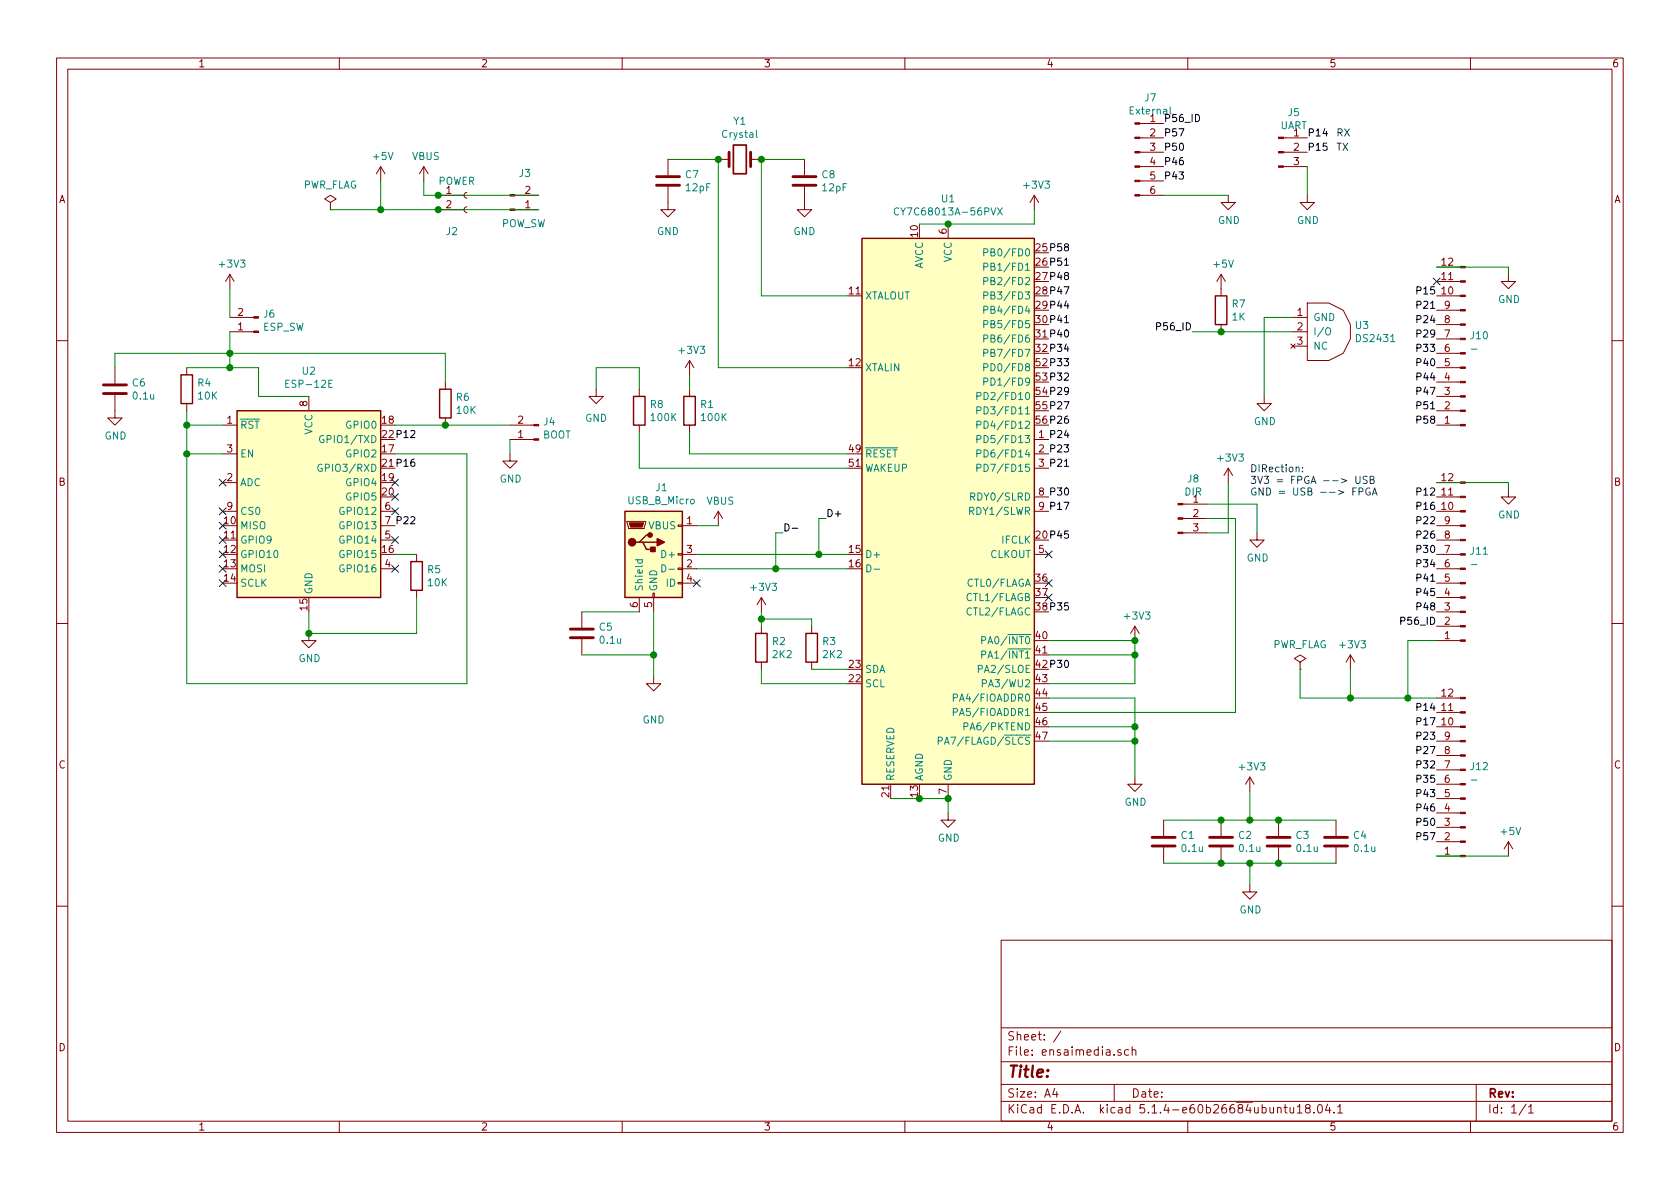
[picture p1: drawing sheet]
EESchema Schematic File Version 4
LIBS:ensaimedia-cache
EELAYER 30 0
EELAYER END
$Descr A4 11693 8268
encoding utf-8
Sheet 1 1
Title ""
Date ""
Rev ""
Comp ""
Comment1 ""
Comment2 ""
Comment3 ""
Comment4 ""
$EndDescr
$Comp
L ensaimedia-rescue:CY7C68013A-56PVX-MCU_Cypress U1
U 1 1
P 6600 3550
F 0 "U1" H 6600 5728 50  0000 C CNN
F 1 "CY7C68013A-56PVX" H 6600 5637 50  0000 C CNN
F 2 "Package_SO:SSOP-56_7.5x18.5mm_P0.635mm" H 6600 1250 50  0001 C CNN
F 3 "http://www.cypress.com/file/138911/download" H 6600 3750 50  0001 C CNN
	1    6600 3550
	1    0    0    -1  
$EndComp
Wire Wire Line
	6400 1550 6600 1550
$Comp
L ensaimedia-rescue:+3V3-power #PWR0101
U 1 1
P 7200 1450
F 0 "#PWR0101" H 7200 1300 50  0001 C CNN
F 1 "+3V3" H 7215 1623 50  0000 C CNN
F 2 "" H 7200 1450 50  0001 C CNN
F 3 "" H 7200 1450 50  0001 C CNN
	1    7200 1450
	1    0    0    -1  
$EndComp
$Comp
L ensaimedia-rescue:+3V3-power #PWR0102
U 1 1
P 9400 4650
F 0 "#PWR0102" H 9400 4500 50  0001 C CNN
F 1 "+3V3" H 9415 4823 50  0000 C CNN
F 2 "" H 9400 4650 50  0001 C CNN
F 3 "" H 9400 4650 50  0001 C CNN
	1    9400 4650
	1    0    0    -1  
$EndComp
$Comp
L ensaimedia-rescue:GND-power #PWR0103
U 1 1
P 10500 1900
F 0 "#PWR0103" H 10500 1650 50  0001 C CNN
F 1 "GND" H 10505 1727 50  0000 C CNN
F 2 "" H 10500 1900 50  0001 C CNN
F 3 "" H 10500 1900 50  0001 C CNN
	1    10500 1900
	1    0    0    -1  
$EndComp
$Comp
L ensaimedia-rescue:GND-power #PWR0104
U 1 1
P 10500 3400
F 0 "#PWR0104" H 10500 3150 50  0001 C CNN
F 1 "GND" H 10505 3227 50  0000 C CNN
F 2 "" H 10500 3400 50  0001 C CNN
F 3 "" H 10500 3400 50  0001 C CNN
	1    10500 3400
	1    0    0    -1  
$EndComp
$Comp
L ensaimedia-rescue:Conn_01x12_Male-Connector J10
U 1 1
P 10200 2450
F 0 "J10" H 10172 2330 50  0000 R CNN
F 1 "-" H 10172 2421 50  0000 R CNN
F 2 "Connector_PinHeader_2.54mm:PinHeader_1x12_P2.54mm_Vertical" H 10200 2450 50  0001 C CNN
F 3 "~" H 10200 2450 50  0001 C CNN
	1    10200 2450
	-1   0    0    1   
$EndComp
$Comp
L ensaimedia-rescue:Conn_01x12_Male-Connector J11
U 1 1
P 10200 3950
F 0 "J11" H 10172 3830 50  0000 R CNN
F 1 "-" H 10172 3921 50  0000 R CNN
F 2 "Connector_PinHeader_2.54mm:PinHeader_1x12_P2.54mm_Vertical" H 10200 3950 50  0001 C CNN
F 3 "~" H 10200 3950 50  0001 C CNN
	1    10200 3950
	-1   0    0    1   
$EndComp
$Comp
L ensaimedia-rescue:Conn_01x12_Male-Connector J12
U 1 1
P 10200 5450
F 0 "J12" H 10172 5330 50  0000 R CNN
F 1 "-" H 10172 5421 50  0000 R CNN
F 2 "Connector_PinHeader_2.54mm:PinHeader_1x12_P2.54mm_Vertical" H 10200 5450 50  0001 C CNN
F 3 "~" H 10200 5450 50  0001 C CNN
	1    10200 5450
	-1   0    0    1   
$EndComp
Wire Wire Line
	10500 1900 10500 1850
Wire Wire Line
	10500 1850 10000 1850
Wire Wire Line
	10500 3400 10500 3350
Wire Wire Line
	10500 3350 10000 3350
NoConn ~ 10000 1950
Wire Wire Line
	9400 4650 9400 4850
$Comp
L ensaimedia-rescue:Conn_01x02_Female-Connector J2
U 1 1
P 3250 1350
F 0 "J2" H 3100 1100 50  0000 L CNN
F 1 "POWER" H 3050 1450 50  0000 L CNN
F 2 "Connector_PinHeader_2.54mm:PinHeader_1x02_P2.54mm_Vertical" H 3250 1350 50  0001 C CNN
F 3 "~" H 3250 1350 50  0001 C CNN
	1    3250 1350
	1    0    0    -1  
$EndComp
$Comp
L ensaimedia-rescue:VBUS-power #PWR0105
U 1 1
P 2950 1250
F 0 "#PWR0105" H 2950 1100 50  0001 C CNN
F 1 "VBUS" H 2965 1423 50  0000 C CNN
F 2 "" H 2950 1250 50  0001 C CNN
F 3 "" H 2950 1250 50  0001 C CNN
	1    2950 1250
	1    0    0    -1  
$EndComp
$Comp
L ensaimedia-rescue:+5V-power #PWR0106
U 1 1
P 2650 1250
F 0 "#PWR0106" H 2650 1100 50  0001 C CNN
F 1 "+5V" H 2665 1423 50  0000 C CNN
F 2 "" H 2650 1250 50  0001 C CNN
F 3 "" H 2650 1250 50  0001 C CNN
	1    2650 1250
	1    0    0    -1  
$EndComp
$Comp
L ensaimedia-rescue:USB_B_Micro-Connector J1
U 1 1
P 4550 3850
F 0 "J1" H 4605 4317 50  0000 C CNN
F 1 "USB_B_Micro" H 4605 4226 50  0000 C CNN
F 2 "Connector_USB:USB_Micro-B_Wuerth_629105150521_CircularHoles" H 4700 3800 50  0001 C CNN
F 3 "~" H 4700 3800 50  0001 C CNN
	1    4550 3850
	1    0    0    -1  
$EndComp
NoConn ~ 4850 4050
$Comp
L ensaimedia-rescue:R-Device R2
U 1 1
P 5300 4500
F 0 "R2" H 5370 4546 50  0000 L CNN
F 1 "2K2" H 5370 4455 50  0000 L CNN
F 2 "Resistor_SMD:R_0805_2012Metric_Pad1.15x1.40mm_HandSolder" V 5230 4500 50  0001 C CNN
F 3 "~" H 5300 4500 50  0001 C CNN
	1    5300 4500
	1    0    0    -1  
$EndComp
$Comp
L ensaimedia-rescue:R-Device R1
U 1 1
P 4800 2850
F 0 "R1" H 4870 2896 50  0000 L CNN
F 1 "100K" H 4870 2805 50  0000 L CNN
F 2 "Resistor_SMD:R_0805_2012Metric_Pad1.15x1.40mm_HandSolder" V 4730 2850 50  0001 C CNN
F 3 "~" H 4800 2850 50  0001 C CNN
	1    4800 2850
	1    0    0    -1  
$EndComp
$Comp
L ensaimedia-rescue:+3V3-power #PWR0107
U 1 1
P 4800 2600
F 0 "#PWR0107" H 4800 2450 50  0001 C CNN
F 1 "+3V3" H 4815 2773 50  0000 C CNN
F 2 "" H 4800 2600 50  0001 C CNN
F 3 "" H 4800 2600 50  0001 C CNN
	1    4800 2600
	1    0    0    -1  
$EndComp
Wire Wire Line
	4800 2600 4800 2700
Wire Wire Line
	5650 4650 5900 4650
Wire Wire Line
	5300 4750 5300 4650
$Comp
L ensaimedia-rescue:+3V3-power #PWR0108
U 1 1
P 5300 4250
F 0 "#PWR0108" H 5300 4100 50  0001 C CNN
F 1 "+3V3" H 5315 4423 50  0000 C CNN
F 2 "" H 5300 4250 50  0001 C CNN
F 3 "" H 5300 4250 50  0001 C CNN
	1    5300 4250
	1    0    0    -1  
$EndComp
Wire Wire Line
	5300 4250 5300 4300
Wire Wire Line
	7200 1450 7200 1550
Wire Wire Line
	7200 1550 6600 1550
$Comp
L ensaimedia-rescue:GND-power #PWR0109
U 1 1
P 6600 5650
F 0 "#PWR0109" H 6600 5400 50  0001 C CNN
F 1 "GND" H 6605 5477 50  0000 C CNN
F 2 "" H 6600 5650 50  0001 C CNN
F 3 "" H 6600 5650 50  0001 C CNN
	1    6600 5650
	1    0    0    -1  
$EndComp
Wire Wire Line
	6600 5650 6600 5550
Wire Wire Line
	6200 5550 6400 5550
NoConn ~ 7300 3850
NoConn ~ 7300 4050
NoConn ~ 7300 4150
Wire Wire Line
	7300 4450 7900 4450
Wire Wire Line
	7900 4450 7900 4550
Wire Wire Line
	7300 4550 7900 4550
$Comp
L ensaimedia-rescue:+3V3-power #PWR0110
U 1 1
P 7900 4450
F 0 "#PWR0110" H 7900 4300 50  0001 C CNN
F 1 "+3V3" H 7915 4623 50  0000 C CNN
F 2 "" H 7900 4450 50  0001 C CNN
F 3 "" H 7900 4450 50  0001 C CNN
	1    7900 4450
	1    0    0    -1  
$EndComp
Connection ~ 7900 4450
Wire Wire Line
	7300 4750 7900 4750
Wire Wire Line
	7900 4750 7900 4550
Connection ~ 7900 4550
$Comp
L ensaimedia-rescue:GND-power #PWR0111
U 1 1
P 7900 5400
F 0 "#PWR0111" H 7900 5150 50  0001 C CNN
F 1 "GND" H 7905 5227 50  0000 C CNN
F 2 "" H 7900 5400 50  0001 C CNN
F 3 "" H 7900 5400 50  0001 C CNN
	1    7900 5400
	1    0    0    -1  
$EndComp
$Comp
L ensaimedia-rescue:C-Device C1
U 1 1
P 8100 5850
F 0 "C1" H 8215 5896 50  0000 L CNN
F 1 "0.1u" H 8215 5805 50  0000 L CNN
F 2 "Capacitor_SMD:C_0805_2012Metric_Pad1.15x1.40mm_HandSolder" H 8138 5700 50  0001 C CNN
F 3 "~" H 8100 5850 50  0001 C CNN
	1    8100 5850
	1    0    0    -1  
$EndComp
$Comp
L ensaimedia-rescue:C-Device C2
U 1 1
P 8500 5850
F 0 "C2" H 8615 5896 50  0000 L CNN
F 1 "0.1u" H 8615 5805 50  0000 L CNN
F 2 "Capacitor_SMD:C_0805_2012Metric_Pad1.15x1.40mm_HandSolder" H 8538 5700 50  0001 C CNN
F 3 "~" H 8500 5850 50  0001 C CNN
	1    8500 5850
	1    0    0    -1  
$EndComp
$Comp
L ensaimedia-rescue:C-Device C3
U 1 1
P 8900 5850
F 0 "C3" H 9015 5896 50  0000 L CNN
F 1 "0.1u" H 9015 5805 50  0000 L CNN
F 2 "Capacitor_SMD:C_0805_2012Metric_Pad1.15x1.40mm_HandSolder" H 8938 5700 50  0001 C CNN
F 3 "~" H 8900 5850 50  0001 C CNN
	1    8900 5850
	1    0    0    -1  
$EndComp
$Comp
L ensaimedia-rescue:C-Device C4
U 1 1
P 9300 5850
F 0 "C4" H 9415 5896 50  0000 L CNN
F 1 "0.1u" H 9415 5805 50  0000 L CNN
F 2 "Capacitor_SMD:C_0805_2012Metric_Pad1.15x1.40mm_HandSolder" H 9338 5700 50  0001 C CNN
F 3 "~" H 9300 5850 50  0001 C CNN
	1    9300 5850
	1    0    0    -1  
$EndComp
$Comp
L ensaimedia-rescue:+3V3-power #PWR0112
U 1 1
P 8700 5500
F 0 "#PWR0112" H 8700 5350 50  0001 C CNN
F 1 "+3V3" H 8715 5673 50  0000 C CNN
F 2 "" H 8700 5500 50  0001 C CNN
F 3 "" H 8700 5500 50  0001 C CNN
	1    8700 5500
	1    0    0    -1  
$EndComp
$Comp
L ensaimedia-rescue:GND-power #PWR0113
U 1 1
P 8700 6150
F 0 "#PWR0113" H 8700 5900 50  0001 C CNN
F 1 "GND" H 8705 5977 50  0000 C CNN
F 2 "" H 8700 6150 50  0001 C CNN
F 3 "" H 8700 6150 50  0001 C CNN
	1    8700 6150
	1    0    0    -1  
$EndComp
Wire Wire Line
	8100 6000 8500 6000
Wire Wire Line
	8500 6000 8700 6000
Connection ~ 8500 6000
Wire Wire Line
	8900 6000 9300 6000
Connection ~ 8900 6000
Wire Wire Line
	8700 6150 8700 6000
Connection ~ 8700 6000
Wire Wire Line
	8700 6000 8900 6000
Wire Wire Line
	8100 5700 8500 5700
Wire Wire Line
	8500 5700 8700 5700
Connection ~ 8500 5700
Wire Wire Line
	8900 5700 9300 5700
Connection ~ 8900 5700
Wire Wire Line
	8700 5500 8700 5700
Connection ~ 8700 5700
Wire Wire Line
	8700 5700 8900 5700
Wire Wire Line
	7300 5150 7900 5150
Wire Wire Line
	7900 5150 7900 5400
$Comp
L ensaimedia-rescue:GND-power #PWR0114
U 1 1
P 4550 4700
F 0 "#PWR0114" H 4550 4450 50  0001 C CNN
F 1 "GND" H 4550 4400 50  0000 C CNN
F 2 "" H 4550 4700 50  0001 C CNN
F 3 "" H 4550 4700 50  0001 C CNN
	1    4550 4700
	1    0    0    -1  
$EndComp
Wire Wire Line
	4550 4250 4550 4550
$Comp
L ensaimedia-rescue:VBUS-power #PWR0115
U 1 1
P 5000 3650
F 0 "#PWR0115" H 5000 3500 50  0001 C CNN
F 1 "VBUS" H 5015 3823 50  0000 C CNN
F 2 "" H 5000 3650 50  0001 C CNN
F 3 "" H 5000 3650 50  0001 C CNN
	1    5000 3650
	1    0    0    -1  
$EndComp
Wire Wire Line
	4850 3650 5000 3650
$Comp
L ensaimedia-rescue:Conn_01x02_Male-Connector J3
U 1 1
P 3550 1450
F 0 "J3" H 3700 1200 50  0000 R CNN
F 1 "POW_SW" H 3800 1550 50  0000 R CNN
F 2 "Connector_PinHeader_2.54mm:PinHeader_1x02_P2.54mm_Horizontal" H 3550 1450 50  0001 C CNN
F 3 "~" H 3550 1450 50  0001 C CNN
	1    3550 1450
	1    0    0    1   
$EndComp
$Comp
L ensaimedia-rescue:PWR_FLAG-power #FLG0101
U 1 1
P 9050 4650
F 0 "#FLG0101" H 9050 4725 50  0001 C CNN
F 1 "PWR_FLAG" H 9050 4824 50  0000 C CNN
F 2 "" H 9050 4650 50  0001 C CNN
F 3 "~" H 9050 4650 50  0001 C CNN
	1    9050 4650
	1    0    0    -1  
$EndComp
$Comp
L ensaimedia-rescue:PWR_FLAG-power #FLG0102
U 1 1
P 2300 1450
F 0 "#FLG0102" H 2300 1525 50  0001 C CNN
F 1 "PWR_FLAG" H 2300 1624 50  0000 C CNN
F 2 "" H 2300 1450 50  0001 C CNN
F 3 "~" H 2300 1450 50  0001 C CNN
	1    2300 1450
	1    0    0    -1  
$EndComp
Wire Wire Line
	2300 1450 2650 1450
Wire Wire Line
	9050 4650 9050 4850
Wire Wire Line
	9050 4850 9400 4850
Connection ~ 9400 4850
Wire Wire Line
	9400 4850 9800 4850
Wire Wire Line
	5400 3700 5400 3950
Wire Wire Line
	5700 3600 5700 3850
Text Label 5750 3600 0    50   ~ 0
D+
Text Label 5450 3700 0    50   ~ 0
D-
Wire Wire Line
	5700 3600 5750 3600
Connection ~ 6400 5550
Connection ~ 6600 5550
Connection ~ 6600 1550
Wire Wire Line
	6400 5550 6600 5550
Connection ~ 5700 3850
Wire Wire Line
	5700 3850 5900 3850
Wire Wire Line
	4850 3850 5700 3850
Connection ~ 5400 3950
Wire Wire Line
	5400 3950 4850 3950
Wire Wire Line
	5400 3950 5900 3950
Wire Wire Line
	5400 3700 5450 3700
$Comp
L ensaimedia-rescue:ESP-12E-RF_Module U2
U 1 1
P 2150 3550
F 0 "U2" H 2150 4528 50  0000 C CNN
F 1 "ESP-12E" H 2150 4437 50  0000 C CNN
F 2 "RF_Module:ESP-12E" H 2150 3550 50  0001 C CNN
F 3 "http://wiki.ai-thinker.com/_media/esp8266/esp8266_series_modules_user_manual_v1.1.pdf" H 1800 3650 50  0001 C CNN
	1    2150 3550
	1    0    0    -1  
$EndComp
NoConn ~ 1550 3350
NoConn ~ 1550 3550
NoConn ~ 1550 3650
NoConn ~ 1550 3750
NoConn ~ 1550 3850
NoConn ~ 1550 3950
NoConn ~ 1550 4050
$Comp
L ensaimedia-rescue:GND-power #PWR0116
U 1 1
P 2150 4400
F 0 "#PWR0116" H 2150 4150 50  0001 C CNN
F 1 "GND" H 2155 4227 50  0000 C CNN
F 2 "" H 2150 4400 50  0001 C CNN
F 3 "" H 2150 4400 50  0001 C CNN
	1    2150 4400
	1    0    0    -1  
$EndComp
$Comp
L ensaimedia-rescue:+3V3-power #PWR0117
U 1 1
P 1600 2000
F 0 "#PWR0117" H 1600 1850 50  0001 C CNN
F 1 "+3V3" H 1615 2173 50  0000 C CNN
F 2 "" H 1600 2000 50  0001 C CNN
F 3 "" H 1600 2000 50  0001 C CNN
	1    1600 2000
	1    0    0    -1  
$EndComp
NoConn ~ 2750 3950
NoConn ~ 2750 3750
NoConn ~ 2750 3550
NoConn ~ 2750 3450
NoConn ~ 2750 3350
$Comp
L ensaimedia-rescue:R-Device R4
U 1 1
P 1300 2700
F 0 "R4" H 1370 2746 50  0000 L CNN
F 1 "10K" H 1370 2655 50  0000 L CNN
F 2 "Resistor_SMD:R_0805_2012Metric_Pad1.15x1.40mm_HandSolder" V 1230 2700 50  0001 C CNN
F 3 "~" H 1300 2700 50  0001 C CNN
	1    1300 2700
	1    0    0    -1  
$EndComp
Wire Wire Line
	2150 2750 1800 2750
Wire Wire Line
	1800 2750 1800 2550
Wire Wire Line
	1300 2850 1300 2950
Wire Wire Line
	1300 2950 1550 2950
Wire Wire Line
	1300 2950 1300 3150
Wire Wire Line
	1300 3150 1550 3150
Connection ~ 1300 2950
$Comp
L ensaimedia-rescue:R-Device R5
U 1 1
P 2900 4000
F 0 "R5" H 2970 4046 50  0000 L CNN
F 1 "10K" H 2970 3955 50  0000 L CNN
F 2 "Resistor_SMD:R_0805_2012Metric_Pad1.15x1.40mm_HandSolder" V 2830 4000 50  0001 C CNN
F 3 "~" H 2900 4000 50  0001 C CNN
	1    2900 4000
	1    0    0    -1  
$EndComp
Wire Wire Line
	2750 3850 2900 3850
Wire Wire Line
	2900 4400 2150 4400
Wire Wire Line
	2900 4150 2900 4400
Wire Wire Line
	2150 4400 2150 4250
Connection ~ 2150 4400
Wire Wire Line
	2750 3150 3250 3150
Wire Wire Line
	3250 3150 3250 4750
Wire Wire Line
	3250 4750 1300 4750
Wire Wire Line
	1300 4750 1300 3150
Connection ~ 1300 3150
$Comp
L ensaimedia-rescue:R-Device R6
U 1 1
P 3100 2800
F 0 "R6" H 3170 2846 50  0000 L CNN
F 1 "10K" H 3170 2755 50  0000 L CNN
F 2 "Resistor_SMD:R_0805_2012Metric_Pad1.15x1.40mm_HandSolder" V 3030 2800 50  0001 C CNN
F 3 "~" H 3100 2800 50  0001 C CNN
	1    3100 2800
	1    0    0    -1  
$EndComp
Wire Wire Line
	2750 2950 3100 2950
$Comp
L ensaimedia-rescue:Conn_01x02_Male-Connector J4
U 1 1
P 3750 3050
F 0 "J4" H 3722 2930 50  0000 R CNN
F 1 "BOOT" H 3722 3021 50  0000 R CNN
F 2 "Connector_PinHeader_2.54mm:PinHeader_1x02_P2.54mm_Vertical" H 3750 3050 50  0001 C CNN
F 3 "~" H 3750 3050 50  0001 C CNN
	1    3750 3050
	-1   0    0    1   
$EndComp
Wire Wire Line
	2650 1250 2650 1450
Wire Wire Line
	3050 1350 2950 1350
Wire Wire Line
	2950 1350 2950 1250
Wire Wire Line
	3050 1450 2650 1450
Connection ~ 2650 1450
Wire Wire Line
	3050 1350 3750 1350
Connection ~ 3050 1350
Wire Wire Line
	3750 1450 3050 1450
Connection ~ 3050 1450
Wire Wire Line
	3550 2950 3100 2950
Connection ~ 3100 2950
$Comp
L ensaimedia-rescue:GND-power #PWR0119
U 1 1
P 3550 3150
F 0 "#PWR0119" H 3550 2900 50  0001 C CNN
F 1 "GND" H 3555 2977 50  0000 C CNN
F 2 "" H 3550 3150 50  0001 C CNN
F 3 "" H 3550 3150 50  0001 C CNN
	1    3550 3150
	1    0    0    -1  
$EndComp
Wire Wire Line
	3550 3150 3550 3050
Wire Wire Line
	10000 4450 9800 4450
Wire Wire Line
	9800 4450 9800 4850
Connection ~ 9800 4850
Wire Wire Line
	9800 4850 10000 4850
Text Label 2750 3050 0    50   ~ 0
P12
Text Label 2750 3250 0    50   ~ 0
P16
Text Label 2750 3650 0    50   ~ 0
P22
Text Label 9100 1050 0    50   ~ 0
P15
Text Label 10000 2450 2    50   ~ 0
P33
Text Label 10000 2350 2    50   ~ 0
P29
Text Label 10000 2250 2    50   ~ 0
P24
Text Label 10000 2150 2    50   ~ 0
P21
Text Label 10000 2050 2    50   ~ 0
P15
Text Label 10000 4250 2    50   ~ 0
P48
Text Label 10000 4150 2    50   ~ 0
P45
Text Label 10000 4050 2    50   ~ 0
P41
Text Label 10000 3950 2    50   ~ 0
P34
Text Label 10000 3850 2    50   ~ 0
P30
Text Label 10000 3750 2    50   ~ 0
P26
Text Label 10000 3650 2    50   ~ 0
P22
Text Label 10000 3550 2    50   ~ 0
P16
Text Label 10000 3450 2    50   ~ 0
P12
Text Label 10000 5850 2    50   ~ 0
P57
Text Label 10000 5750 2    50   ~ 0
P50
Text Label 10000 5650 2    50   ~ 0
P46
Text Label 10000 5550 2    50   ~ 0
P43
Text Label 10000 5450 2    50   ~ 0
P35
Text Label 10000 5350 2    50   ~ 0
P32
Text Label 10000 5250 2    50   ~ 0
P27
Text Label 10000 5150 2    50   ~ 0
P23
Text Label 10000 5050 2    50   ~ 0
P17
Text Label 10000 4950 2    50   ~ 0
P14
Wire Wire Line
	5300 4750 5900 4750
$Comp
L ensaimedia-rescue:R-Device R3
U 1 1
P 5650 4500
F 0 "R3" H 5720 4546 50  0000 L CNN
F 1 "2K2" H 5720 4455 50  0000 L CNN
F 2 "Resistor_SMD:R_0805_2012Metric_Pad1.15x1.40mm_HandSolder" V 5580 4500 50  0001 C CNN
F 3 "~" H 5650 4500 50  0001 C CNN
	1    5650 4500
	1    0    0    -1  
$EndComp
Wire Wire Line
	5650 4350 5650 4300
Wire Wire Line
	5650 4300 5300 4300
Connection ~ 5300 4300
Wire Wire Line
	5300 4300 5300 4350
$Comp
L ensaimedia-rescue:C-Device C5
U 1 1
P 4050 4400
F 0 "C5" H 4165 4446 50  0000 L CNN
F 1 "0.1u" H 4165 4355 50  0000 L CNN
F 2 "Capacitor_SMD:C_0805_2012Metric_Pad1.15x1.40mm_HandSolder" H 4088 4250 50  0001 C CNN
F 3 "~" H 4050 4400 50  0001 C CNN
	1    4050 4400
	1    0    0    -1  
$EndComp
Wire Wire Line
	4450 4250 4050 4250
Wire Wire Line
	4050 4550 4550 4550
Connection ~ 4550 4550
Wire Wire Line
	4550 4550 4550 4700
Text Label 7300 2450 0    50   ~ 0
P34
Text Label 7300 2550 0    50   ~ 0
P33
Text Label 7300 2650 0    50   ~ 0
P32
Text Label 7300 2750 0    50   ~ 0
P29
Text Label 7300 2850 0    50   ~ 0
P27
Text Label 7300 2950 0    50   ~ 0
P26
Text Label 7300 3050 0    50   ~ 0
P24
Text Label 7300 3150 0    50   ~ 0
P23
Text Label 7300 3250 0    50   ~ 0
P21
Text Label 7300 3550 0    50   ~ 0
P17
Text Label 7300 2150 0    50   ~ 0
P44
Text Label 10000 4350 2    50   ~ 0
P56_ID
Text Label 8300 2300 2    50   ~ 0
P56_ID
$Comp
L ensaimedia-rescue:GND-power #PWR0120
U 1 1
P 8800 2750
F 0 "#PWR0120" H 8800 2500 50  0001 C CNN
F 1 "GND" H 8805 2577 50  0000 C CNN
F 2 "" H 8800 2750 50  0001 C CNN
F 3 "" H 8800 2750 50  0001 C CNN
	1    8800 2750
	1    0    0    -1  
$EndComp
Text Label 7300 3750 0    50   ~ 0
P45
Text Label 7300 3450 0    50   ~ 0
P30
Text Label 10000 2650 2    50   ~ 0
P44
Text Label 10000 2750 2    50   ~ 0
P47
Text Label 10000 2550 2    50   ~ 0
P40
$Comp
L ensaimedia-rescue:Conn_01x03_Male-Connector J5
U 1 1
P 8900 1050
F 0 "J5" H 9006 1328 50  0000 C CNN
F 1 "UART" H 9006 1237 50  0000 C CNN
F 2 "Connector_PinHeader_2.54mm:PinHeader_1x03_P2.54mm_Vertical" H 8900 1050 50  0001 C CNN
F 3 "~" H 8900 1050 50  0001 C CNN
	1    8900 1050
	1    0    0    -1  
$EndComp
$Comp
L ensaimedia-rescue:GND-power #PWR0121
U 1 1
P 9100 1350
F 0 "#PWR0121" H 9100 1100 50  0001 C CNN
F 1 "GND" H 9105 1177 50  0000 C CNN
F 2 "" H 9100 1350 50  0001 C CNN
F 3 "" H 9100 1350 50  0001 C CNN
	1    9100 1350
	1    0    0    -1  
$EndComp
Wire Wire Line
	9100 1350 9100 1150
Text Label 10000 2850 2    50   ~ 0
P51
Text Label 10000 2950 2    50   ~ 0
P58
$Comp
L ensaimedia-rescue:C-Device C6
U 1 1
P 800 2700
F 0 "C6" H 915 2746 50  0000 L CNN
F 1 "0.1u" H 915 2655 50  0000 L CNN
F 2 "Capacitor_SMD:C_0805_2012Metric_Pad1.15x1.40mm_HandSolder" H 838 2550 50  0001 C CNN
F 3 "~" H 800 2700 50  0001 C CNN
	1    800  2700
	1    0    0    -1  
$EndComp
$Comp
L ensaimedia-rescue:GND-power #PWR0123
U 1 1
P 800 2850
F 0 "#PWR0123" H 800 2600 50  0001 C CNN
F 1 "GND" H 805 2677 50  0000 C CNN
F 2 "" H 800 2850 50  0001 C CNN
F 3 "" H 800 2850 50  0001 C CNN
	1    800  2850
	1    0    0    -1  
$EndComp
$Comp
L ensaimedia-rescue:R-Device R8
U 1 1
P 4450 2850
F 0 "R8" H 4520 2896 50  0000 L CNN
F 1 "100K" H 4520 2805 50  0000 L CNN
F 2 "Resistor_SMD:R_0805_2012Metric_Pad1.15x1.40mm_HandSolder" V 4380 2850 50  0001 C CNN
F 3 "~" H 4450 2850 50  0001 C CNN
	1    4450 2850
	1    0    0    -1  
$EndComp
Wire Wire Line
	4800 3150 4800 3000
Wire Wire Line
	4450 3250 4450 3000
$Comp
L ensaimedia-rescue:GND-power #PWR0118
U 1 1
P 4150 2700
F 0 "#PWR0118" H 4150 2450 50  0001 C CNN
F 1 "GND" H 4150 2500 50  0000 C CNN
F 2 "" H 4150 2700 50  0001 C CNN
F 3 "" H 4150 2700 50  0001 C CNN
	1    4150 2700
	1    0    0    -1  
$EndComp
Wire Wire Line
	4450 2700 4450 2550
Wire Wire Line
	4450 2550 4150 2550
Wire Wire Line
	4150 2550 4150 2700
$Comp
L ensaimedia-rescue:Conn_01x02_Male-Connector J6
U 1 1
P 1800 2300
F 0 "J6" H 1772 2180 50  0000 R CNN
F 1 "ESP_SW" H 1772 2271 50  0000 R CNN
F 2 "Connector_PinHeader_2.54mm:PinHeader_1x02_P2.54mm_Vertical" H 1800 2300 50  0001 C CNN
F 3 "~" H 1800 2300 50  0001 C CNN
	1    1800 2300
	-1   0    0    1   
$EndComp
Wire Wire Line
	1300 2550 1600 2550
Wire Wire Line
	1600 2200 1600 2000
Wire Wire Line
	1600 2300 1600 2450
Connection ~ 1600 2550
Wire Wire Line
	1600 2550 1800 2550
Wire Wire Line
	3100 2650 3100 2450
Wire Wire Line
	3100 2450 1600 2450
Connection ~ 1600 2450
Wire Wire Line
	1600 2450 1600 2550
Wire Wire Line
	800  2550 800  2450
Wire Wire Line
	800  2450 1600 2450
$Comp
L ensaimedia-rescue:DS2431 U3
U 1 1
P 9100 2300
F 0 "U3" H 9428 2346 50  0000 L CNN
F 1 "DS2431" H 9428 2255 50  0000 L CNN
F 2 "Package_TO_SOT_THT:TO-92_Inline" H 9100 2700 50  0001 C CNN
F 3 "" H 9100 2700 50  0001 C CNN
	1    9100 2300
	1    0    0    -1  
$EndComp
$Comp
L ensaimedia-rescue:R-Device R7
U 1 1
P 8500 2150
F 0 "R7" H 8570 2196 50  0000 L CNN
F 1 "1K" H 8570 2105 50  0000 L CNN
F 2 "Resistor_SMD:R_0805_2012Metric_Pad1.15x1.40mm_HandSolder" V 8430 2150 50  0001 C CNN
F 3 "~" H 8500 2150 50  0001 C CNN
	1    8500 2150
	1    0    0    -1  
$EndComp
Wire Wire Line
	9000 2300 8500 2300
Wire Wire Line
	8500 2300 8300 2300
Connection ~ 8500 2300
$Comp
L ensaimedia-rescue:+5V-power #PWR0122
U 1 1
P 8500 2000
F 0 "#PWR0122" H 8500 1850 50  0001 C CNN
F 1 "+5V" H 8515 2173 50  0000 C CNN
F 2 "" H 8500 2000 50  0001 C CNN
F 3 "" H 8500 2000 50  0001 C CNN
	1    8500 2000
	1    0    0    -1  
$EndComp
$Comp
L ensaimedia-rescue:+5V-power #PWR0124
U 1 1
P 10500 5950
F 0 "#PWR0124" H 10500 5800 50  0001 C CNN
F 1 "+5V" H 10515 6123 50  0000 C CNN
F 2 "" H 10500 5950 50  0001 C CNN
F 3 "" H 10500 5950 50  0001 C CNN
	1    10500 5950
	1    0    0    -1  
$EndComp
Wire Wire Line
	10000 5950 10500 5950
Wire Wire Line
	9000 2200 8800 2200
Wire Wire Line
	8800 2200 8800 2750
$Comp
L ensaimedia-rescue:GND-power #PWR0125
U 1 1
P 8550 1350
F 0 "#PWR0125" H 8550 1100 50  0001 C CNN
F 1 "GND" H 8555 1177 50  0000 C CNN
F 2 "" H 8550 1350 50  0001 C CNN
F 3 "" H 8550 1350 50  0001 C CNN
	1    8550 1350
	1    0    0    -1  
$EndComp
$Comp
L Connector:Conn_01x06_Male J7
U 1 1
P 7900 1050
F 0 "J7" H 8008 1431 50  0000 C CNN
F 1 "External" H 8008 1340 50  0000 C CNN
F 2 "Connector_PinHeader_2.54mm:PinHeader_1x06_P2.54mm_Vertical" H 7900 1050 50  0001 C CNN
F 3 "~" H 7900 1050 50  0001 C CNN
	1    7900 1050
	1    0    0    -1  
$EndComp
Wire Wire Line
	8100 1350 8550 1350
Text Label 8100 950  0    50   ~ 0
P57
Text Label 8100 1050 0    50   ~ 0
P50
Text Label 8100 1150 0    50   ~ 0
P46
Text Label 8100 1250 0    50   ~ 0
P43
Text Label 8100 850  0    50   ~ 0
P56_ID
Text Label 7300 1750 0    50   ~ 0
P58
Text Label 9100 950  0    50   ~ 0
P14
Text Label 7300 1850 0    50   ~ 0
P51
Text Label 7300 1950 0    50   ~ 0
P48
Text Label 7300 2050 0    50   ~ 0
P47
Text Label 7300 2250 0    50   ~ 0
P41
Text Label 7300 2350 0    50   ~ 0
P40
Text Notes 9300 1050 0    50   ~ 0
TX
Text Notes 9300 950  0    50   ~ 0
RX
Wire Wire Line
	7300 5050 7900 5050
Wire Wire Line
	7900 5050 7900 5150
Connection ~ 7900 5150
Text Label 7300 4250 0    50   ~ 0
P35
Text Label 7300 4650 0    50   ~ 0
P30
Wire Wire Line
	7300 4850 7900 4850
Wire Wire Line
	7900 4850 7900 5050
Connection ~ 7900 5050
$Comp
L ensaimedia-rescue:Conn_01x03_Male-Connector J8
U 1 1
P 8200 3600
F 0 "J8" H 8306 3878 50  0000 C CNN
F 1 "DIR" H 8306 3787 50  0000 C CNN
F 2 "Jumper:SolderJumper-3_P1.3mm_Open_RoundedPad1.0x1.5mm" H 8200 3600 50  0001 C CNN
F 3 "~" H 8200 3600 50  0001 C CNN
	1    8200 3600
	1    0    0    -1  
$EndComp
Wire Wire Line
	7300 4950 8600 4950
Wire Wire Line
	8600 4950 8600 3600
Wire Wire Line
	8600 3600 8400 3600
$Comp
L ensaimedia-rescue:GND-power #PWR0126
U 1 1
P 8750 3700
F 0 "#PWR0126" H 8750 3450 50  0001 C CNN
F 1 "GND" H 8755 3527 50  0000 C CNN
F 2 "" H 8750 3700 50  0001 C CNN
F 3 "" H 8750 3700 50  0001 C CNN
	1    8750 3700
	1    0    0    -1  
$EndComp
$Comp
L ensaimedia-rescue:+3V3-power #PWR0127
U 1 1
P 8550 3350
F 0 "#PWR0127" H 8550 3200 50  0001 C CNN
F 1 "+3V3" H 8565 3523 50  0000 C CNN
F 2 "" H 8550 3350 50  0001 C CNN
F 3 "" H 8550 3350 50  0001 C CNN
	1    8550 3350
	1    0    0    -1  
$EndComp
Wire Wire Line
	8400 3700 8550 3700
Wire Wire Line
	8550 3700 8550 3350
Wire Wire Line
	8750 3500 8750 3700
Wire Wire Line
	8400 3500 8750 3500
$Comp
L Device:Crystal Y1
U 1 1
P 5150 1100
F 0 "Y1" H 5150 1368 50  0000 C CNN
F 1 "Crystal" H 5150 1277 50  0000 C CNN
F 2 "Crystal:Crystal_HC49-U_Vertical" H 5150 1100 50  0001 C CNN
F 3 "~" H 5150 1100 50  0001 C CNN
	1    5150 1100
	1    0    0    -1  
$EndComp
$Comp
L ensaimedia-rescue:C-Device C7
U 1 1
P 4650 1250
F 0 "C7" H 4765 1296 50  0000 L CNN
F 1 "12pF" H 4765 1205 50  0000 L CNN
F 2 "Capacitor_SMD:C_0805_2012Metric_Pad1.15x1.40mm_HandSolder" H 4688 1100 50  0001 C CNN
F 3 "~" H 4650 1250 50  0001 C CNN
	1    4650 1250
	1    0    0    -1  
$EndComp
$Comp
L ensaimedia-rescue:C-Device C8
U 1 1
P 5600 1250
F 0 "C8" H 5715 1296 50  0000 L CNN
F 1 "12pF" H 5715 1205 50  0000 L CNN
F 2 "Capacitor_SMD:C_0805_2012Metric_Pad1.15x1.40mm_HandSolder" H 5638 1100 50  0001 C CNN
F 3 "~" H 5600 1250 50  0001 C CNN
	1    5600 1250
	1    0    0    -1  
$EndComp
$Comp
L ensaimedia-rescue:GND-power #PWR0128
U 1 1
P 4650 1400
F 0 "#PWR0128" H 4650 1150 50  0001 C CNN
F 1 "GND" H 4650 1200 50  0000 C CNN
F 2 "" H 4650 1400 50  0001 C CNN
F 3 "" H 4650 1400 50  0001 C CNN
	1    4650 1400
	1    0    0    -1  
$EndComp
$Comp
L ensaimedia-rescue:GND-power #PWR0129
U 1 1
P 5600 1400
F 0 "#PWR0129" H 5600 1150 50  0001 C CNN
F 1 "GND" H 5600 1200 50  0000 C CNN
F 2 "" H 5600 1400 50  0001 C CNN
F 3 "" H 5600 1400 50  0001 C CNN
	1    5600 1400
	1    0    0    -1  
$EndComp
Wire Wire Line
	4450 3250 5900 3250
Wire Wire Line
	4800 3150 5900 3150
Wire Wire Line
	5900 2550 5000 2550
Wire Wire Line
	5000 2550 5000 1100
Wire Wire Line
	5300 1100 5300 2050
Wire Wire Line
	5300 2050 5900 2050
Wire Wire Line
	5300 1100 5600 1100
Connection ~ 5300 1100
Wire Wire Line
	5000 1100 4650 1100
Connection ~ 5000 1100
Text Notes 8700 3450 0    50   ~ 0
DIRection:\n3V3 = FPGA --> USB\nGND = USB --> FPGA
$EndSCHEMATC
